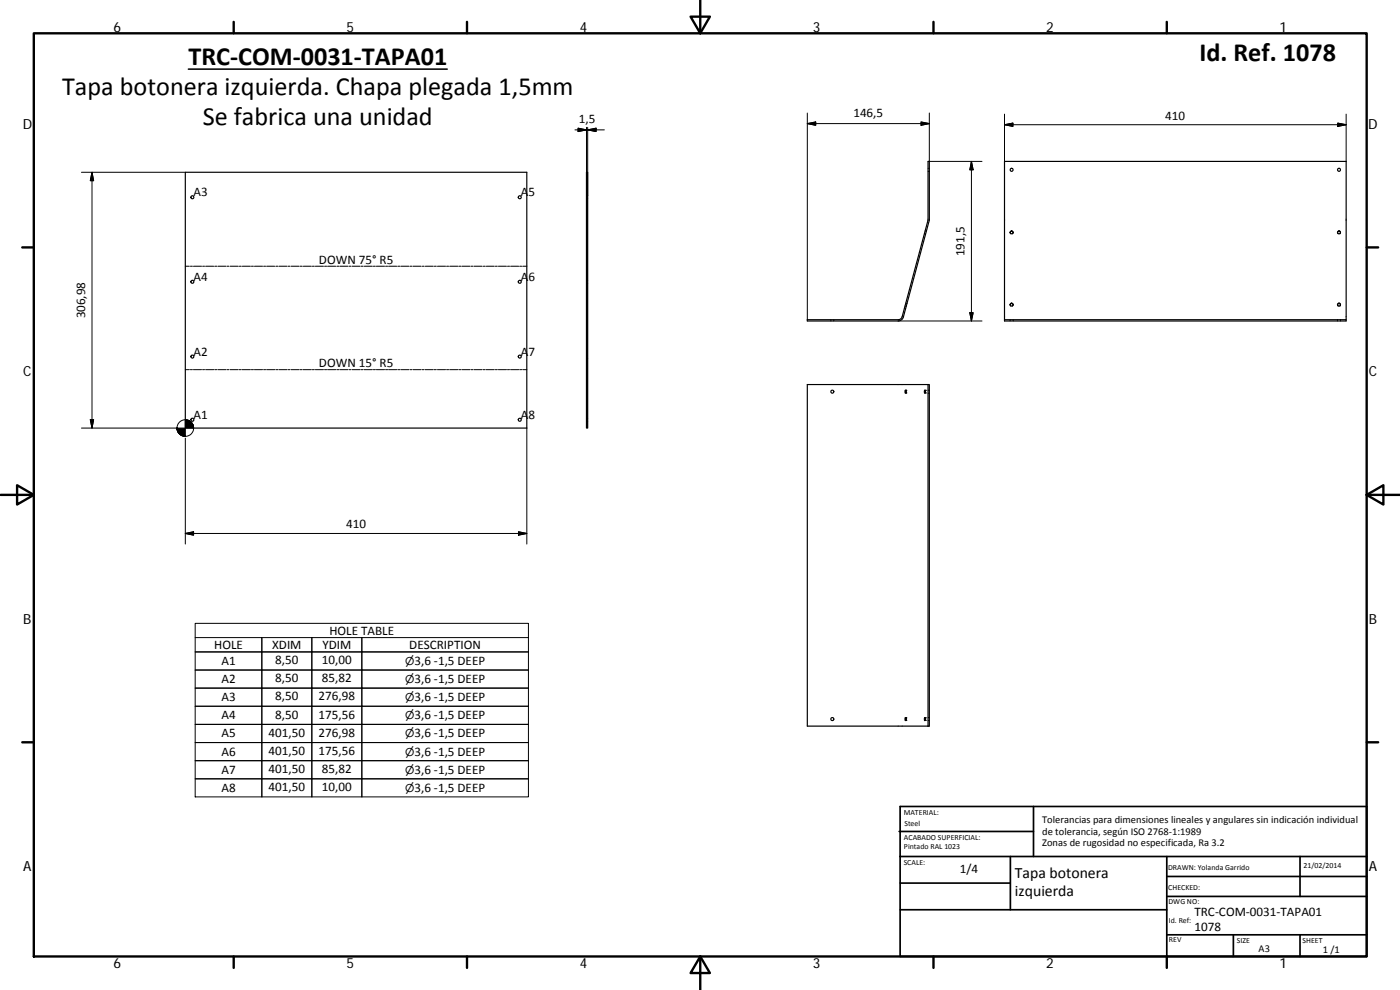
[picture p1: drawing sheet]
<svg xmlns="http://www.w3.org/2000/svg" width="420mm" height="297mm" viewBox="0 0 420 297" stroke-linecap="round" stroke-linejoin="round" font-family="sans-serif">
<g fill="none" stroke="#000" stroke-width=".36">
<path d="M55.6 51.7h102.5v76.7h-102.5zM176 51.7h.4v76.7h-.4zM278.5 48.4h.4v17.6l-8 29.7-.8 .5-.6 .1h-27.2v-.4h27.2l1-.4 8-29.4zM303.1 69.8a.48 .48 0 0 1 .5-.4 .48 .48 0 0 1 .5 .4M401.4 69.8a.46 .46 0 0 1 .4-.4 .46 .46 0 0 1 .5 .4M301.5 95.9h102.5v.4h-102.5zM303.1 91.4a.48 .48 0 0 1 .5-.3 .48 .48 0 0 1 .5 .3M401.4 91.4a.46 .46 0 0 1 .4-.3 .46 .46 0 0 1 .5 .3M404 95.9v-47.5h-102.5v47.5M242.3 115.4h36.6v102.5h-36.6zM271.7 117.1v.9zM277.5 117.1v.9z"/>
<path d="M278.5 115.4h.1M278.5 115.4v102.5M271.7 215.3v.9zM277.5 215.3v.9zM278.5 217.9h.1"/>
<circle cx="57.7" cy="59.2" r=".45"/>
<circle cx="156" cy="59.2" r=".45"/>
<circle cx="303.6" cy="50.9" r=".45"/>
<circle cx="401.9" cy="50.9" r=".45"/>
<circle cx="303.6" cy="69.7" r=".45"/>
<circle cx="401.9" cy="69.7" r=".45"/>
<circle cx="57.7" cy="84.6" r=".45"/>
<circle cx="156" cy="84.6" r=".45"/>
<circle cx="303.6" cy="91.4" r=".44"/>
<circle cx="401.9" cy="91.4" r=".44"/>
<circle cx="57.7" cy="107" r=".45"/>
<circle cx="156" cy="107" r=".45"/>
<circle cx="249.8" cy="117.5" r=".45"/>
<circle cx="57.7" cy="125.9" r=".46"/>
<circle cx="156" cy="125.9" r=".46"/>
<circle cx="249.8" cy="215.8" r=".46"/>
</g>
<g fill="none" stroke="#000" stroke-width=".3">
<path d="M172.6 39h8.8M173.5 38.5l2.5 .5-2.5 .5zM176 38.2v13.5M176.4 38.2l-.1 20.5M176.4 39l2.5-.5v1zM242.3 37.1l2.5-.5v1zM242.3 37.1h36.6M242.3 33.9v62M276.4 36.6l2.5 .5-2.5 .5zM278.9 33.9v14.5h15.8M301.5 34.2v14.2M301.5 37.4l2.5-.5v1z"/>
<path d="M401.5 36.9l2.5 .5-2.5 .5zM404 37.4h-102.5M404 34.2v14.2M24.4 51.7h31.2M27.6 51.7v76.7M27.6 51.7l.5 2.5h-1zM176 58.7h.1M176 59.6h.1M176.3 59.6h.1M278.5 50.5h.1M278.5 51.4h.1M278.8 50.5h.1"/>
<path d="M278.8 51.4h.1M291.5 48.4v47.9M291.5 48.4l.5 2.5h-.9zM55.6 79.9h1.2M57.1 79.9h.7M58 79.9h2.5M60.8 79.9h.6M61.7 79.9h2.4M64.4 79.9h.7M65.4 79.9h2.4M68.1 79.9h.6M69.1 79.9h2.4"/>
<path d="M71.8 79.9h.6M72.7 79.9h2.5M75.4 79.9h.7M76.4 79.9h2.4M79.1 79.9h.6M80 79.9h2.5M82.8 79.9h.6M83.7 79.9h2.4M86.4 79.9h.6M87.3 79.9h2.5M90.1 79.9h.6M91 79.9h2.4"/>
<path d="M93.7 79.9h.6M94.6 79.9h2.5M97.4 79.9h.6M98.3 79.9h2.5M101.1 79.9h.6M102 79.9h2.4M104.7 79.9h.6M105.7 79.9h2.4M108.4 79.9h.6M109.3 79.9h2.4M112 79.9h.7M113 79.9h2.4"/>
<path d="M115.7 79.9h.6M116.6 79.9h2.5M119.4 79.9h.6M120.3 79.9h2.4M123 79.9h.6M123.9 79.9h2.5M126.7 79.9h.6M127.6 79.9h2.4M130.3 79.9h.6M131.3 79.9h2.4M134 79.9h.6M134.9 79.9h2.5"/>
<path d="M137.7 79.9h.6M138.6 79.9h2.4M141.3 79.9h.7M142.2 79.9h2.5M145 79.9h.6M145.9 79.9h2.4M148.7 79.9h.6M149.6 79.9h2.4M152.3 79.9h.6M153.2 79.9h2.5M156 79.9h.6M156.9 79.9h1.2"/>
<path d="M277.4 70.1l.1 .1M277.6 70.2l.2 .1M277.6 69.3h.2M277.9 69.4h.1M303.1 69.8l.3 .4M303.1 69.7v.1M304.1 69.8l-.3 .4M304.1 69.7v.1M401.4 69.8l.2 .4M401.4 69.7v.1M402.3 69.7v.1M402.3 69.8l-.2 .4"/>
<path d="M176 84.1h.1M176 85h.1M176.3 84.1h.1M176.3 85h.1M249.4 95.9v.2M249.4 96.2v.1M250.2 95.9v.2M250.2 96.2v.1M269.5 96.3h25.2M271.6 91.8l.1 .1M271.8 91h.2M271.9 91.9h.1"/>
<path d="M272.1 91l.1 .1M291.1 93.8h.9l-.5 2.5zM303.1 91.4l.3 .5M303.1 95.9v.2M303.1 96.2v.1M304.1 91.4l-.3 .5M304.1 95.9v.2M304.1 96.2v.1M401.4 91.4l.2 .5M401.4 95.9v.2M401.4 96.2v.1M402.3 91.4l-.2 .5"/>
<path d="M402.3 95.9v.2M402.3 96.2v.1M55.6 110.9h1.2M57.1 110.9h.7M58 110.9h2.5M60.8 110.9h.6M61.7 110.9h2.4M64.4 110.9h.7M65.4 110.9h2.4M68.1 110.9h.6M69.1 110.9h2.4M71.8 110.9h.6"/>
<path d="M72.7 110.9h2.5M75.4 110.9h.7M76.4 110.9h2.4M79.1 110.9h.6M80 110.9h2.5M82.8 110.9h.6M83.7 110.9h2.4M86.4 110.9h.6M87.3 110.9h2.5M90.1 110.9h.6M91 110.9h2.4M93.7 110.9h.6"/>
<path d="M94.6 110.9h2.5M97.4 110.9h.6M98.3 110.9h2.5M101.1 110.9h.6M102 110.9h2.4M104.7 110.9h.6M105.7 110.9h2.4M108.4 110.9h.6M109.3 110.9h2.4M112 110.9h.7M113 110.9h2.4M115.7 110.9h.6"/>
<path d="M116.6 110.9h2.5M119.4 110.9h.6M120.3 110.9h2.4M123 110.9h.6M123.9 110.9h2.5M126.7 110.9h.6M127.6 110.9h2.4M130.3 110.9h.6M131.3 110.9h2.4M134 110.9h.6M134.9 110.9h2.5M137.7 110.9h.6"/>
<path d="M138.6 110.9h2.4M141.3 110.9h.7M142.2 110.9h2.5M145 110.9h.6M145.9 110.9h2.4M148.7 110.9h.6M149.6 110.9h2.4M152.3 110.9h.6M153.2 110.9h2.5M156 110.9h.6M156.9 110.9h1.2M176 106.5h.1"/>
<path d="M176 107.4h.1M176.3 106.5h.1M176.3 107.4h.1M271.7 117.1h.2M271.7 118h.2M272 117.1h.1M272 118h.1M272.1 117.2l-.1-.1v.2v.7l.1-.2M277.5 117.1h.1M277.5 118h.1M277.8 117.1h.1M277.8 118h.1"/>
<path d="M278 117.2l-.1-.1-.1 .2 .1 .7 .1-.2M278.5 117.1h.1M278.5 118h.1M278.8 117.1h.1M278.8 118h.1M24.4 128.4h28.8M27.1 125.9h1l-.5 2.5zM55.6 131.4v31.8M158.1 128.4v34.8M176 125.5h.1M176 126.4h.1M176.3 125.5h.1"/>
<path d="M176.3 126.4h.1M155.6 159.6l2.5 .5-2.5 .5zM55.6 160.1l2.5-.5v1zM55.6 160.1h102.5M58.6 191.3h20v4.3M58.6 187h100v52.1h-100zM93.6 191.3v47.8M108.6 195.6v5.4h50h-100h20v5.5M158.6 191.3h-80v47.8v-5.4h-20h100h-50v-5.5M78.6 201v-5.4h-20h100h-50v-4.3v47.8M108.6 201v5.5h50h-100h20v5.4M108.6 206.5v5.4h50h-100h20v5.4"/>
<path d="M108.6 211.9v5.4h50h-100h20v5.5M108.6 217.3v5.5h50h-100h20v5.4M271.7 215.3h.2M271.7 216.2h.2M272 215.3h.1M272 216.2h.1M272.1 215.4l-.1-.1v.3v.6l.1-.1M277.5 215.3h.1M277.5 216.2h.1M277.8 215.3h.1M277.8 216.2h.1M278 215.4l-.1-.1-.1 .3v.6l.2-.1"/>
<path d="M278.5 215.3h.1M278.5 216.2h.1M278.8 215.3h.1M278.8 216.2h.1M108.6 222.8v5.4h50h-100h20v5.5"/>
<circle cx="55.6" cy="128.4" r="2.49"/>
</g>
<g fill="none" stroke="#000" stroke-width=".71">
<path d="M10.1 10h400.1v277h-400.1zM70.1 6.6v3.4M140.2 6.6v3.4M207.3 5h5.8l-2.9 5zM210.2 0v10M280.2 6.6v3.4M350.2 6.6v3.4M6.7 74.2h3.4M410.2 74.2h3.4M.2 148.5h9.9M5.1 145.6l5 2.9-5 2.9zM410.2 148.5l5-2.9v5.8z"/>
<path d="M410.2 148.5h9.9M6.7 222.7h3.4M410.2 222.7h3.4M70.1 287v3.4M140.2 287v3.4M210.2 287l2.9 5h-5.8zM210.2 287v10M280.2 287v3.4M350.2 287v3.4"/>
</g>
<g fill="none" stroke="#000" stroke-width=".51">
<path d="M269.8 249.5h40.4M270.1 257h140.1M270.1 242h140.1v45h-140.1zM303.2 257v16M310.2 242v15M350.2 257v30M390.2 257v12M270.1 273h80.1M270.1 265h33.1M350.2 269h60M350.2 263h60M350.2 280.5h60"/>
<path d="M370.2 280.5v6.5M390.2 280.5v6.5"/>
</g>
<g fill="#000" stroke="#000" stroke-width=".3">
<path d="M173.5 38.5l2.5 .5-2.5 .5zM176.4 39l2.5-.5v1zM242.3 37.1l2.5-.5v1zM276.4 36.6l2.5 .5-2.5 .5zM301.5 37.4l2.5-.5v1zM401.5 36.9l2.5 .5-2.5 .5zM27.6 51.7l.5 2.5h-1zM291.5 48.4l.5 2.5h-.9zM291.1 93.8h.9l-.5 2.5zM27.1 125.9h1l-.5 2.5zM53.1 128.4l.1 .8zM53.1 128.4l.2 1.1z"/>
<path d="M53.1 128.4l.4 1.4zM53.1 128.4l.6 1.7zM53.1 128.4l.9 1.9zM53.1 128.4l1.2 2.2zM53.1 128.4l1.5 2.3-.3-.1zM53.1 128.4l1.8 2.4-.3-.1zM53.1 128.4l2.2 2.5-.4-.1zM53.1 128.4l2.5 2.5h-.3zM55.6 125.9l2.5 2.5h-2.5zM53.1 128.4h2.5v2.5zM58 127.7l.1 .7zM57.9 127.4l.2 1z"/>
<path d="M57.7 127.1l.4 1.3zM57.5 126.8l.6 1.6zM57.3 126.5l.8 1.9zM56.9 126.3l.4 .2 .8 1.9zM56.7 126.2l1.4 2.2zM56.3 126l.4 .2 1.4 2.2zM56 126h.3l1.8 2.4zM55.6 125.9l.4 .1 2.1 2.4zM55.6 160.1l2.5-.5v1zM155.6 159.6l2.5 .5-2.5 .5z"/>
</g>
<path d="M56.5 20.7h77.7" fill="none" stroke="#000" stroke-width=".46"/>
<g font-size="7.9">
<text x="56.5" y="19.6">TRC‐COM‐0031‐TAPA01</text>
<text x="360" y="18.3">Id. Ref. 1078</text>
<text x="18.6" y="28.6">Tapa botonera izquierda. Chapa plegada 1,5mm</text>
<text x="60.9" y="37.6">Se fabrica una unidad</text>
</g>
<g font-size="4.7">
<text x="304.6" y="263.5">Tapa botonera</text>
<text x="304.6" y="268.9">izquierda</text>
</g>
<g font-size="4.2">
<text x="34" y="9.6">6</text>
<text x="104" y="9.6">5</text>
<text x="174" y="9.6">4</text>
<text x="244" y="9.6">3</text>
<text x="314" y="9.6">2</text>
<text x="384" y="9.6">1</text>
<text x="6.8" y="38.7">D</text>
<text x="410.6" y="38.7">D</text>
<text x="7" y="112.9">C</text>
<text x="410.8" y="112.9">C</text>
<text x="7" y="187.1">B</text>
<text x="410.8" y="187.1">B</text>
<text x="7" y="261.3">A</text>
<text x="410.8" y="261.3">A</text>
<text x="34" y="290.4">6</text>
<text x="104" y="290.4">5</text>
<text x="174" y="290.4">4</text>
<text x="244" y="290.4">3</text>
<text x="314" y="290.4">2</text>
<text x="384" y="290.4">1</text>
</g>
<g font-size="3.9">
<text x="256.1" y="35">146,5</text>
<text x="349.7" y="35.9">410</text>
<text x="173.7" y="36.9">1,5</text>
<text x="58.1" y="58.8">A3</text>
<text x="156.3" y="58.8">A5</text>
<text x="289.4" y="76.9" transform="rotate(-90 289.4 76.9)">191,5</text>
<text x="95.7" y="79.1">DOWN 75° R5</text>
<text x="58.1" y="84.2">A4</text>
<text x="156.3" y="84.2">A6</text>
<text x="25.5" y="95.5" transform="rotate(-90 25.5 95.5)">306,98</text>
<text x="58.1" y="106.7">A2</text>
<text x="156.3" y="106.7">A7</text>
<text x="95.7" y="110.1">DOWN 15° R5</text>
<text x="58.1" y="125.6">A1</text>
<text x="156.3" y="125.6">A8</text>
<text x="103.9" y="158.5">410</text>
<text x="98.9" y="190.4">HOLE TABLE</text>
<text x="64.3" y="194.7">HOLE</text>
<text x="81.7" y="194.7">XDIM</text>
<text x="96.7" y="194.7">YDIM</text>
<text x="122.8" y="194.7">DESCRIPTION</text>
<text x="66.5" y="199.5">A1</text>
<text x="82.6" y="199.3">8,50</text>
<text x="96.6" y="199.3">10,00</text>
<text x="124.4" y="199.5">3,6 ‐1,5 DEEP</text>
<text x="66.5" y="205">A2</text>
<text x="82.6" y="204.7">8,50</text>
<text x="96.6" y="204.7">85,82</text>
<text x="124.4" y="204.9">3,6 ‐1,5 DEEP</text>
<text x="66.5" y="210.4">A3</text>
<text x="66.5" y="215.9">A4</text>
<text x="82.6" y="210.1">8,50</text>
<text x="82.6" y="215.6">8,50</text>
<text x="95.6" y="210.1">276,98</text>
<text x="95.6" y="215.6">175,56</text>
<text x="124.4" y="210.4">3,6 ‐1,5 DEEP</text>
<text x="124.4" y="215.8">3,6 ‐1,5 DEEP</text>
<text x="66.5" y="221.3">A5</text>
<text x="80.6" y="221">401,50</text>
<text x="95.6" y="221">276,98</text>
<text x="124.4" y="221.3">3,6 ‐1,5 DEEP</text>
<text x="66.5" y="226.7">A6</text>
<text x="80.6" y="226.5">401,50</text>
<text x="95.6" y="226.5">175,56</text>
<text x="124.4" y="226.7">3,6 ‐1,5 DEEP</text>
<text x="66.5" y="232.2">A7</text>
<text x="80.6" y="231.9">401,50</text>
<text x="96.6" y="231.9">85,82</text>
<text x="124.4" y="232.2">3,6 ‐1,5 DEEP</text>
<text x="66.5" y="237.6">A8</text>
<text x="80.6" y="237.4">401,50</text>
<text x="96.6" y="237.4">10,00</text>
<text x="124.4" y="237.6">3,6 ‐1,5 DEEP</text>
<text x="288" y="262.1">1/4</text>
<text x="358.5" y="274.9">TRC‐COM‐0031‐TAPA01</text>
<text x="358.5" y="279.4">1078</text>
</g>
<g font-size="3.3">
<text x="121.6" y="199.5">⌀</text>
<text x="121.6" y="204.9">⌀</text>
<text x="121.6" y="210.4">⌀</text>
<text x="121.6" y="215.8">⌀</text>
<text x="121.6" y="221.3">⌀</text>
<text x="121.6" y="226.7">⌀</text>
<text x="121.6" y="232.2">⌀</text>
<text x="121.6" y="237.6">⌀</text>
</g>
<g font-size="3.1">
<text x="312.8" y="246.8">Tolerancias para dimensiones lineales y angulares sin indicación individual</text>
<text x="312.8" y="250.4">de tolerancia, según ISO 2768‐1:1989</text>
<text x="312.8" y="254">Zonas de rugosidad no especificada, Ra 3.2</text>
<text x="377.7" y="285.6">A3</text>
<text x="397" y="285.9">1 /1</text>
</g>
<g font-size="2.4">
<text x="271.2" y="244.4">MATERIAL:</text>
<text x="271.3" y="251.9">ACABADO SUPERFICIAL:</text>
<text x="271.4" y="247.9">Steel</text>
<text x="271.3" y="254.6">Pintado RAL 1023</text>
<text x="271.2" y="259.7">SCALE:</text>
<text x="350.6" y="260.9">DRAWN: Yolanda Garrido</text>
<text x="391.2" y="260.6">21/02/2014</text>
<text x="350.6" y="267">CHECKED:</text>
<text x="350.7" y="271.4">DWG NO:</text>
<text x="350.8" y="276.8">Id. Ref:</text>
<text x="350.8" y="282.8">REV</text>
<text x="371.2" y="282.9">SIZE</text>
<text x="390.9" y="282.9">SHEET</text>
</g>
</svg>
